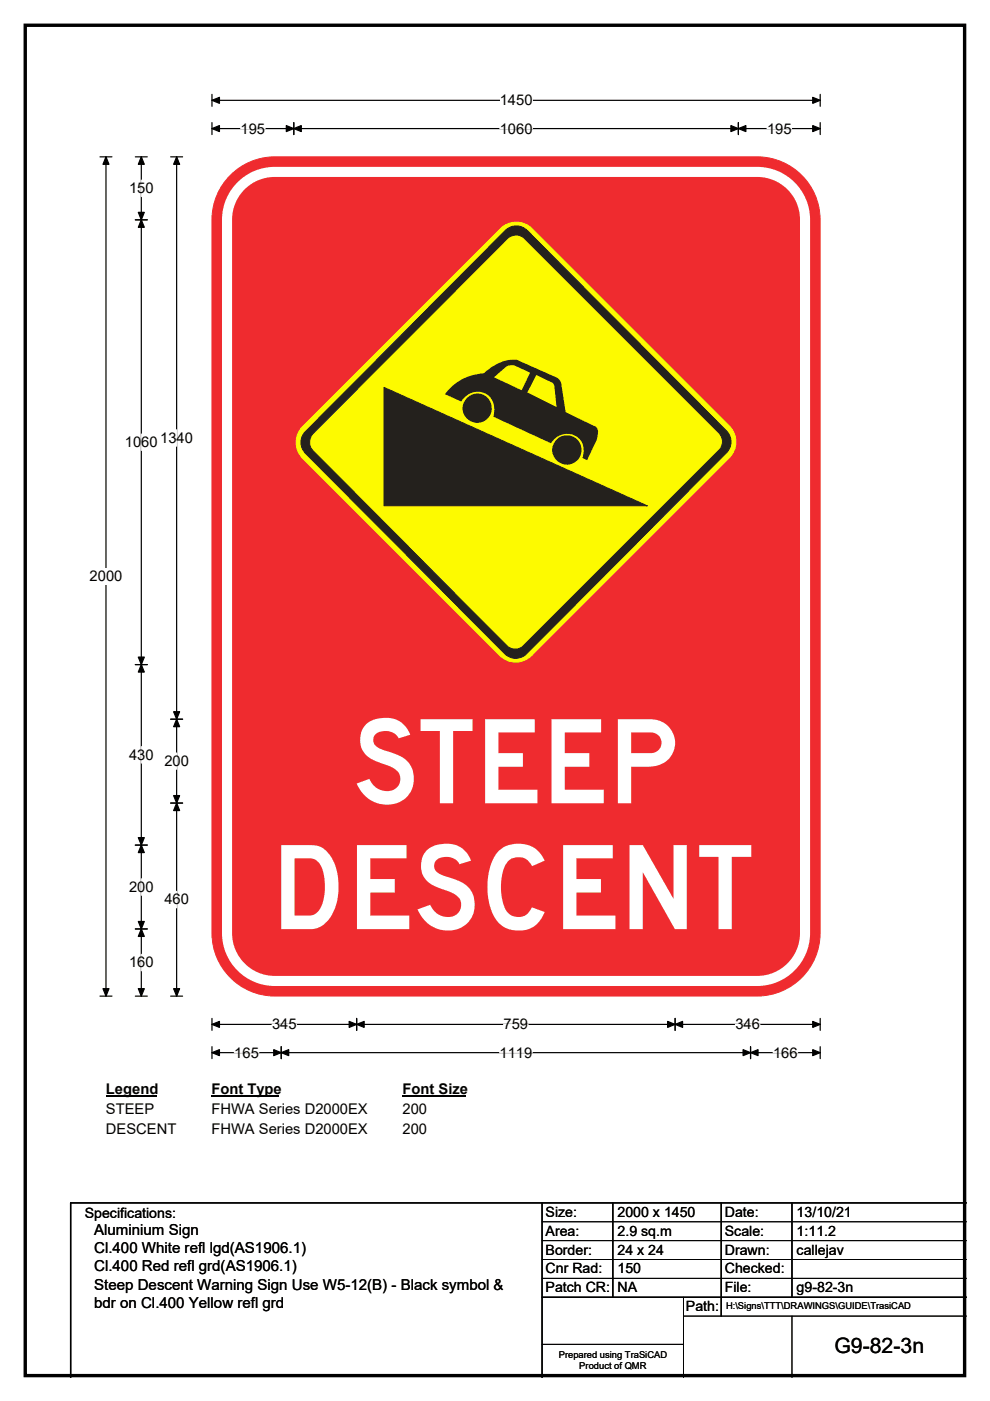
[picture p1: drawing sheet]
<svg xmlns="http://www.w3.org/2000/svg" width="210mm" height="297mm" viewBox="0 0 210 297" stroke-linecap="round" stroke-linejoin="round" font-family="sans-serif">
<path d="M5.4 5.4h199.2v286.3h-199.2z" fill="none" stroke="#000" stroke-width=".72"/>
<path d="M45 21.3h129M45 20v2.5M174 20v2.5" fill="none" stroke="#000" stroke-width=".25"/>
<path d="M45 21.3l1.5-.7v1.3zM172.4 20.6l1.6 .7-1.6 .6z" fill="#000" stroke="#000" stroke-width=".25"/>
<path d="M106 19.5h6.9v3.5h-6.9z" fill="#fff"/>
<g fill="none" stroke="#000" stroke-width=".25">
<path d="M21.2 33.3h2.5M22.5 33.3v177.9M45 27.3h129M45 26v2.5M62.3 26v2.5M156.6 26v2.5M174 26v2.5M21.2 211.2h2.5M45 215.9v2.6M45 217.2h129M75.6 215.9v2.6M143.2 215.9v2.6"/>
<path d="M174 215.9v2.6M45 221.9v2.6M45 223.2h129M59.6 221.9v2.6M159.2 221.9v2.6M174 221.9v2.6"/>
</g>
<g fill="#000" stroke="#000" stroke-width=".25">
<path d="M22.5 33.3l.6 1.5h-1.3zM45 27.3l1.5-.7v1.3zM62.3 27.3l1.6-.7v1.3zM60.7 26.6l1.6 .7-1.6 .6zM155 26.6l1.6 .7-1.6 .6zM156.6 27.3l1.6-.7v1.3zM172.4 26.6l1.6 .7-1.6 .6zM21.8 209.6h1.3l-.6 1.6zM45 217.2l1.5-.6v1.2zM75.6 217.2l1.6-.6v1.2zM74.1 216.6l1.5 .6-1.5 .6zM141.6 216.6l1.6 .6-1.6 .6z"/>
<path d="M143.2 217.2l1.6-.6v1.2zM172.4 216.6l1.6 .6-1.6 .6zM45 223.2l1.5-.7v1.3zM59.6 223.2l1.6-.7v1.3zM58.1 222.5l1.5 .7-1.5 .6zM157.6 222.5l1.6 .7-1.6 .6zM159.2 223.2l1.6-.7v1.3zM172.4 222.5l1.6 .7-1.6 .6z"/>
</g>
<path d="M51 27.3h5.2M106 27.3h6.9M162.7 27.3h5.2M57.7 217.2h5.2M106.8 217.2h5.2M156 217.2h5.2M49.7 223.2h5.2M106 223.2h6.9M164 223.2h5.2" fill="none" stroke="#fff" stroke-width=".25"/>
<path d="M19 120.5h7v3.5h-7z" fill="#fff"/>
<path d="M28.7 33.3h2.5M30 33.3v177.9M36.2 33.3h2.5M37.5 33.3v177.9M28.7 46.6h2.5M28.7 140.9h2.5M36.2 152.5h2.5M28.7 179.2h2.5M36.2 170.3h2.5M28.7 197h2.5M28.7 211.2h2.5M36.2 211.2h2.5" fill="none" stroke="#000" stroke-width=".25"/>
<g fill="#000" stroke="#000" stroke-width=".25">
<path d="M30 33.3l.6 1.5h-1.3zM37.5 33.3l.6 1.5h-1.3zM30 46.6l.6 1.6h-1.3zM29.3 45h1.3l-.6 1.6zM29.3 139.3h1.3l-.6 1.6zM30 140.9l.6 1.6h-1.3zM37.5 152.5l.6 1.6h-1.3zM36.8 150.9h1.3l-.6 1.6zM29.3 177.6h1.3l-.6 1.6zM30 179.2l.6 1.6h-1.3zM36.8 168.7h1.3l-.6 1.6zM37.5 170.3l.6 1.6h-1.3z"/>
<path d="M29.3 195.4h1.3l-.6 1.6zM30 197l.6 1.5h-1.3zM29.3 209.6h1.3l-.6 1.6zM36.8 209.6h1.3l-.6 1.6z"/>
</g>
<path d="M30 38.2v3.5M30 92v3.5M37.5 91.1v3.5M30 158.3v3.5M37.5 159.6v3.5M30 186.3v3.5M37.5 189v3.5M30 202.3v3.5" fill="none" stroke="#fff" stroke-width=".25"/>
<path d="M22.5 229.2h10.7v3.5h-10.7z" fill="#fff"/>
<path d="M22.5 232.5h10.7" fill="none" stroke="#000" stroke-width=".32"/>
<path d="M44.8 229.2h14.4v3.5h-14.4z" fill="#fff"/>
<path d="M44.8 232.5h14.4" fill="none" stroke="#000" stroke-width=".32"/>
<path d="M85.4 229.2h13.4v3.5h-13.4z" fill="#fff"/>
<path d="M85.4 232.5h13.4" fill="none" stroke="#000" stroke-width=".32"/>
<g fill="#fff">
<path d="M22.5 233.4h10.2v3.5h-10.2z"/>
<path d="M44.8 233.4h33.1v3.5h-33.1z"/>
<path d="M85.4 233.4h5.2v3.5h-5.2z"/>
<path d="M22.5 237.6h14.8v3.4h-14.8z"/>
<path d="M44.8 237.6h33.1v3.4h-33.1z"/>
<path d="M85.4 237.6h5.2v3.4h-5.2z"/>
</g>
<path d="M48.4 37.7a13.3 13.3 0 0 1 9.9-4.4h102.3a13.4 13.4 0 0 1 13.3 13.3v151.2a13.4 13.4 0 0 1-13.3 13.4h-102.3a13.4 13.4 0 0 1-13.3-13.4v-151.2a13.3 13.3 0 0 1 3.4-8.9z" fill-rule="evenodd" fill="#ef2b2f" stroke="#ef2b2f" stroke-width=".21"/>
<path d="M51.6 39a10.1 10.1 0 0 1 6.7-2.6h102.3a10.1 10.1 0 0 1 10.2 10.2v151.2a10.2 10.2 0 0 1-10.2 10.2h-102.3a10.1 10.1 0 0 1-10.1-10.2v-151.2a10.1 10.1 0 0 1 3.4-7.6z" fill="none" stroke="#fff" stroke-width="2.1"/>
<path d="M64.2 90.4l41.9-41.9a4.8 4.8 0 0 1 6.8 0l41.8 41.8a4.8 4.8 0 0 1 0 6.8l-41.9 41.9a4.8 4.8 0 0 1-6.8 0l-41.8-41.8a4.8 4.8 0 0 1 0-6.8z" fill-rule="evenodd" fill="#fdfa00" stroke="#fdfa00" stroke-width=".21"/>
<path d="M107.2 48.9a3.3 3.3 0 0 1 4.6 0l42.3 42.4a3.3 3.3 0 0 1 0 4.7l-42.4 42.6a3.3 3.3 0 0 1-4.7 0l-42.2-42.5a3.3 3.3 0 0 1 0-4.6z" fill-rule="evenodd" fill="#24211d" stroke="#24211d" stroke-width=".21"/>
<path d="M107.7 50.5a2.61 2.61 0 0 1 3.5 0l41.3 41.3a2.59 2.59 0 0 1 0 3.6l-41.4 41.4a2.5 2.5 0 0 1-3.6 .1l-41.1-41.4a2.58 2.58 0 0 1 0-3.6z" fill-rule="evenodd" fill="#fdfa00" stroke="#24211d" stroke-width=".21"/>
<path d="M81.4 82.1l55.9 25.2h-55.9z" fill="#24211d" stroke="#24211d" stroke-width=".21"/>
<path d="M95.5 82.3a10.8 10.8 0 0 1 7.1-3.2 9.4 9.4 0 0 1 7-2.8l8.6 3.8a2.12 2.12 0 0 1 .9 1.8l.9 5.5 6.4 3.1a2.8 2.8 0 0 1 .2 2.8l-2.1 4.3-1-.5a3.7 3.7 0 0 0-1.8-4.8 3.7 3.7 0 0 0-4.8 1.7l-12.3-5.7a3.9 3.9 0 0 0-2.3-5.1 4 4 0 0 0-4.5 1.9l-3.4-1.5zM98.1 86.6a3.1 3.1 0 0 1 6.2 0 3.1 3.1 0 0 1-6.2 0zM117.1 95.4a3.2 3.2 0 0 1 6.3 0 3.2 3.2 0 0 1-6.3 0zM104.8 80l5.8 2.7 1.8-3.7-3.3-1.5h-.9l-.8 .2zM113.7 79.5l3.5 1.7 .2 .2 .6 4.9-6.2-3.1z" fill-rule="evenodd" fill="#24211d"/>
<path d="M115 255v37M130 255v20M153 255v24M168 255v20M205 255h-190v37M115 275h90" fill="none" stroke="#000" stroke-width=".3"/>
<path d="M115 259h90M115 263h90M115 267h90M115 271h90M145 279h60M145 275v17M168 279v13M115 285h30" fill="none" stroke="#000" stroke-width=".21"/>
<g font-size="24.7" fill="#fff">
<text x="74.8" y="170.3">STEEP</text>
<text x="57.5" y="197">DESCENT</text>
</g>
<text font-size="4.5" x="177" y="286.9">G9-82-3n</text>
<g font-size="3.2">
<text x="20" y="261.9">Aluminium Sign</text>
<text x="20" y="265.7">Cl.400 White refl lgd(AS1906.1)</text>
<text x="20" y="269.6">Cl.400 Red refl grd(AS1906.1)</text>
<text x="20" y="273.4">Steep Descent Warning Sign Use W5-12(B) - Black symbol &amp;</text>
<text x="20" y="277.2">bdr on Cl.400 Yellow refl grd</text>
</g>
<g font-size="3.1">
<text x="106" y="22.3">1450</text>
<text x="51" y="28.3">195</text>
<text x="106" y="28.3">1060</text>
<text x="162.7" y="28.3">195</text>
<text x="27.4" y="41">150</text>
<text x="26.5" y="94.8">1060</text>
<text x="34" y="93.9">1340</text>
<text x="19" y="123.3">2000</text>
<text x="27.4" y="161.1">430</text>
<text x="34.9" y="162.4">200</text>
<text x="27.4" y="189.1">200</text>
<text x="34.9" y="191.8">460</text>
<text x="27.4" y="205.1">160</text>
<text x="57.7" y="218.2">345</text>
<text x="106.8" y="218.2">759</text>
<text x="156" y="218.2">346</text>
<text x="49.7" y="224.2">165</text>
<text x="106" y="224.2">1119</text>
<text x="164" y="224.2">166</text>
<text x="22.5" y="232">Legend</text>
<text x="44.8" y="232">Font Type</text>
<text x="85.4" y="232">Font Size</text>
<text x="22.5" y="236.2">STEEP</text>
<text x="44.8" y="236.2">FHWA Series D2000EX</text>
<text x="85.4" y="236.2">200</text>
<text x="22.5" y="240.3">DESCENT</text>
<text x="44.8" y="240.3">FHWA Series D2000EX</text>
<text x="85.4" y="240.3">200</text>
</g>
<g font-size="3">
<text x="115.7" y="258">Size:</text>
<text x="131" y="258">2000 x 1450</text>
<text x="153.7" y="258">Date:</text>
<text x="169" y="258">13/10/21</text>
<text x="18" y="258.2">Specifications:</text>
<text x="115.7" y="262">Area:</text>
<text x="131" y="262">2.9 sq.m</text>
<text x="153.7" y="262">Scale:</text>
<text x="169" y="262">1:11.2</text>
<text x="115.7" y="266">Border:</text>
<text x="115.7" y="270">Cnr Rad:</text>
<text x="131" y="266">24 x 24</text>
<text x="131" y="270">150</text>
<text x="153.7" y="266">Drawn:</text>
<text x="153.7" y="270">Checked:</text>
<text x="169" y="266">callejav</text>
<text x="115.7" y="274">Patch CR:</text>
<text x="131" y="274">NA</text>
<text x="153.7" y="274">File:</text>
<text x="169" y="274">g9-82-3n</text>
<text x="145.5" y="278">Path:</text>
</g>
<g font-size="2">
<text x="154" y="277.6">H:\Signs\TTT\DRAWINGS\GUIDE\TrasiCAD</text>
<text x="118.5" y="287.8">Prepared using TraSiCAD</text>
<text x="122.9" y="290.2">Product of QMR</text>
</g>
</svg>
